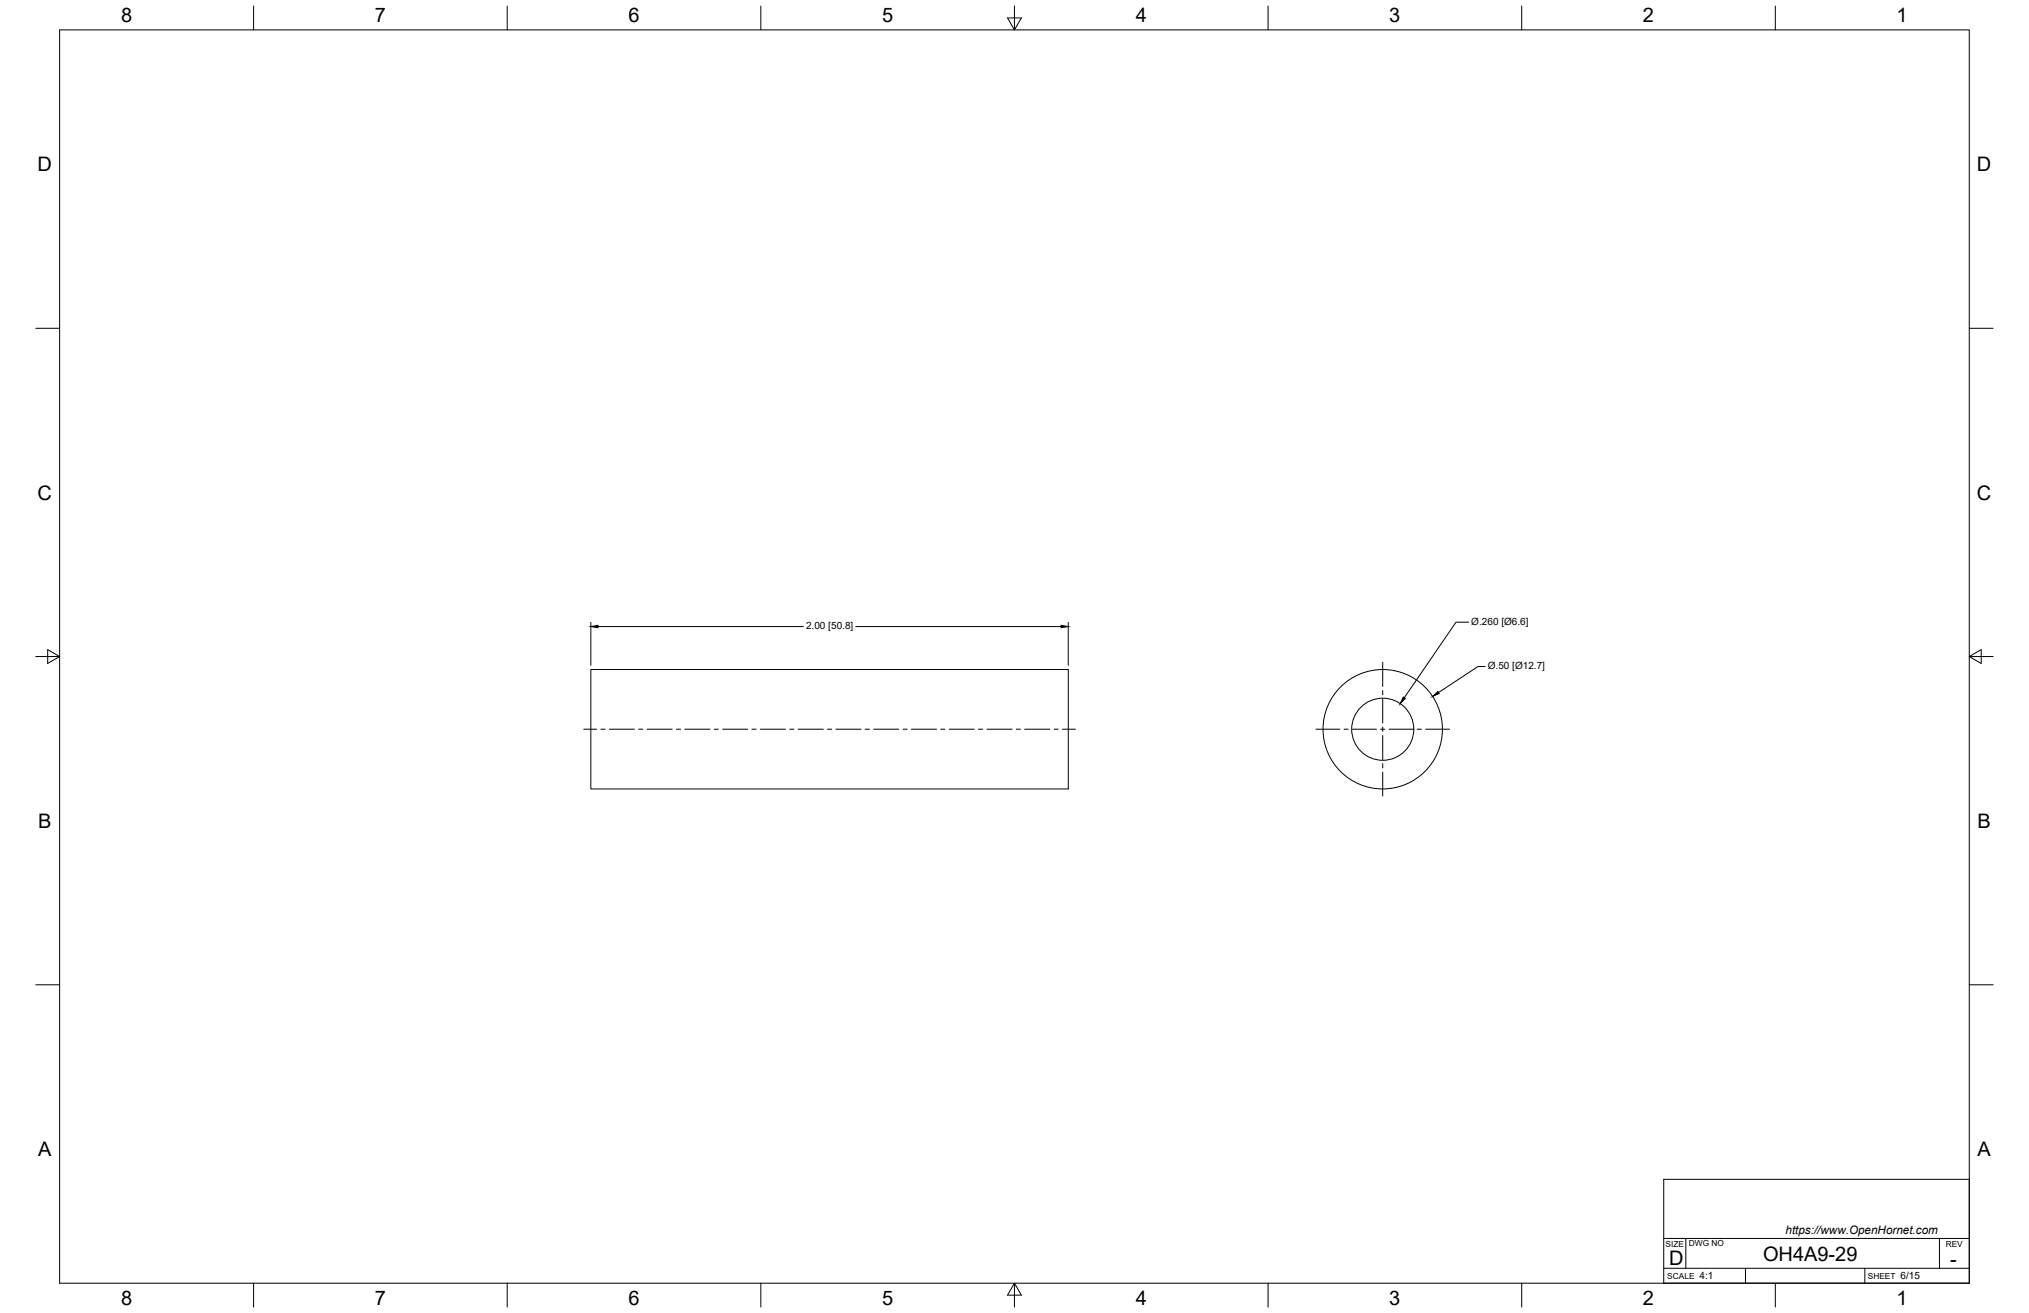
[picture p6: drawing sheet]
<svg xmlns="http://www.w3.org/2000/svg" width="864mm" height="559mm" viewBox="0 0 864 559" stroke-linecap="round" stroke-linejoin="round" font-family="sans-serif">
<!-- layer: Visible -->
<g fill="none" stroke="#000" stroke-width=".43">
<path d="M251.5 284.9h203.2v50.9h-203.2z"/>
<circle cx="588.5" cy="310.4" r="25.4"/>
<circle cx="588.5" cy="310.4" r="13.2"/>
</g>
<!-- layer: Border -->
<g fill="none" stroke="#000" stroke-width=".43">
<path d="M25.4 12.7h812.8v533.4h-812.8zM107.9 2.6v10.1M215.9 2.6v10.1M323.8 2.6v10.1M428.8 7.6h5.9l-2.9 5.1zM431.8 2.6v10.1M539.7 2.6v10.1M647.7 2.6v10.1M755.6 2.6v10.1M15.2 139.7h10.2M838.2 139.7h10.1M15.2 279.4h10.2"/>
<path d="M20.3 276.5l5.1 2.9-5.1 3zM838.2 279.4l5.1-2.9v5.9zM838.2 279.4h10.1M15.2 419.1h10.2M838.2 419.1h10.1M107.9 546.1v10.2M215.9 546.1v10.2M323.8 546.1v10.2M431.8 546.1l2.9 5.1h-5.9zM431.8 546.1v10.2M539.7 546.1v10.2M647.7 546.1v10.2"/>
<path d="M755.6 546.1v10.2"/>
</g>
<!-- layer: Titleblock -->
<path d="M708.1 501.9h130.1v44.2h-130.1zM708.1 539.8h130.1M708.1 527.1h130.1M717.5 527.1v12.7M742.9 539.8v6.3M793.7 539.8v6.3M825.5 527.1v12.7" fill="none" stroke="#000" stroke-width=".43"/>
<!-- layer: Smart Centers -->
<g fill="none" stroke="#000" stroke-width=".43">
<path d="M588.5 281.9v10.2M588.5 293.9v1.8M588.5 297.5v10.2M248.4 310.3h5.6M255.8 310.3h1.7M259.3 310.3h10.7M271.8 310.3h1.8M275.4 310.3h10.7M287.9 310.3h1.8M291.5 310.3h10.7M304 310.3h1.8M307.6 310.3h10.7"/>
<path d="M320 310.3h1.8M323.6 310.3h10.7M336.1 310.3h1.8M339.7 310.3h10.7M352.2 310.3h1.8M355.8 310.3h10.7M368.3 310.3h1.8M371.8 310.3h10.7M384.3 310.3h1.8M387.9 310.3h10.7M400.4 310.3h1.8M404 310.3h10.7"/>
<path d="M416.5 310.3h1.8M420.1 310.3h10.7M432.6 310.3h1.7M436.1 310.3h10.7M448.6 310.3h1.8M452.2 310.3h5.5M560.1 310.3h10.2M572.1 310.3h1.7M575.6 310.3h10.3M587.6 310.3h1.8M588.5 309.5v1.8M588.5 313v10.2"/>
<path d="M591.2 310.3h10.2M603.2 310.3h1.8M606.8 310.3h10.2M588.5 325v1.8M588.5 328.6v10.2"/>
</g>
<!-- layer: FD_Dimensions -->
<path d="M251.5 264.9v18.3M254.5 266.7h87.4M364.2 266.7h87.4M454.7 264.9v18.3M625.1 264.8h-5.4l-22 32.1M632.1 283.7h-3l-16.8 11" fill="none" stroke="#000" stroke-width=".43"/>
<path d="M251.5 266.7l3-.6v1.1zM451.6 266.1l3.1 .6-3.1 .5zM597.3 296.7l.8 .5-2.1 2.3zM609.7 296.4l2.3-2.1 .6 .8z" fill="#000" stroke="#000" stroke-width=".43"/>
<g font-size="8.5">
<text x="51.6" y="9.4">8</text>
<text x="159.5" y="9.4">7</text>
<text x="267.5" y="9.4">6</text>
<text x="375.4" y="9.3">5</text>
<text x="483.4" y="9.4">4</text>
<text x="591.3" y="9.4">3</text>
<text x="699.3" y="9.4">2</text>
<text x="807.2" y="9.4">1</text>
<text x="16" y="72.9">D</text>
<text x="841.4" y="72.9">D</text>
<text x="16" y="212.6">C</text>
<text x="841.4" y="212.6">C</text>
<text x="16.2" y="352.3">B</text>
<text x="841.7" y="352.3">B</text>
<text x="16.2" y="492">A</text>
<text x="841.7" y="492">A</text>
<text x="710.4" y="538.4">D</text>
<text x="750.4" y="536.7">OH4A9-29</text>
<text x="830.1" y="538.8">-</text>
<text x="51.6" y="555.5">8</text>
<text x="159.5" y="555.5">7</text>
<text x="267.5" y="555.5">6</text>
<text x="375.4" y="555.4">5</text>
<text x="483.4" y="555.5">4</text>
<text x="591.3" y="555.5">3</text>
<text x="699.3" y="555.5">2</text>
<text x="807.2" y="555.5">1</text>
</g>
<text font-size="5" x="760" y="525.2">https://www.OpenHornet.com</text>
<g font-size="4.3">
<text x="343.1" y="267.8">2.00 [50.8]</text>
<text x="626.2" y="265.9">Ø.260 [Ø6.6]</text>
<text x="633.2" y="284.8">Ø.50 [Ø12.7]</text>
<text x="723.4" y="544.5">4:1</text>
<text x="809" y="544.5">6/15</text>
</g>
<g font-size="3.5">
<text x="708.9" y="530.9">SIZE</text>
<text x="718.9" y="530.5">DWG NO</text>
<text x="828.2" y="530.9">REV</text>
<text x="709.6" y="544.2">SCALE</text>
<text x="795" y="544.2">SHEET</text>
</g>
</svg>
